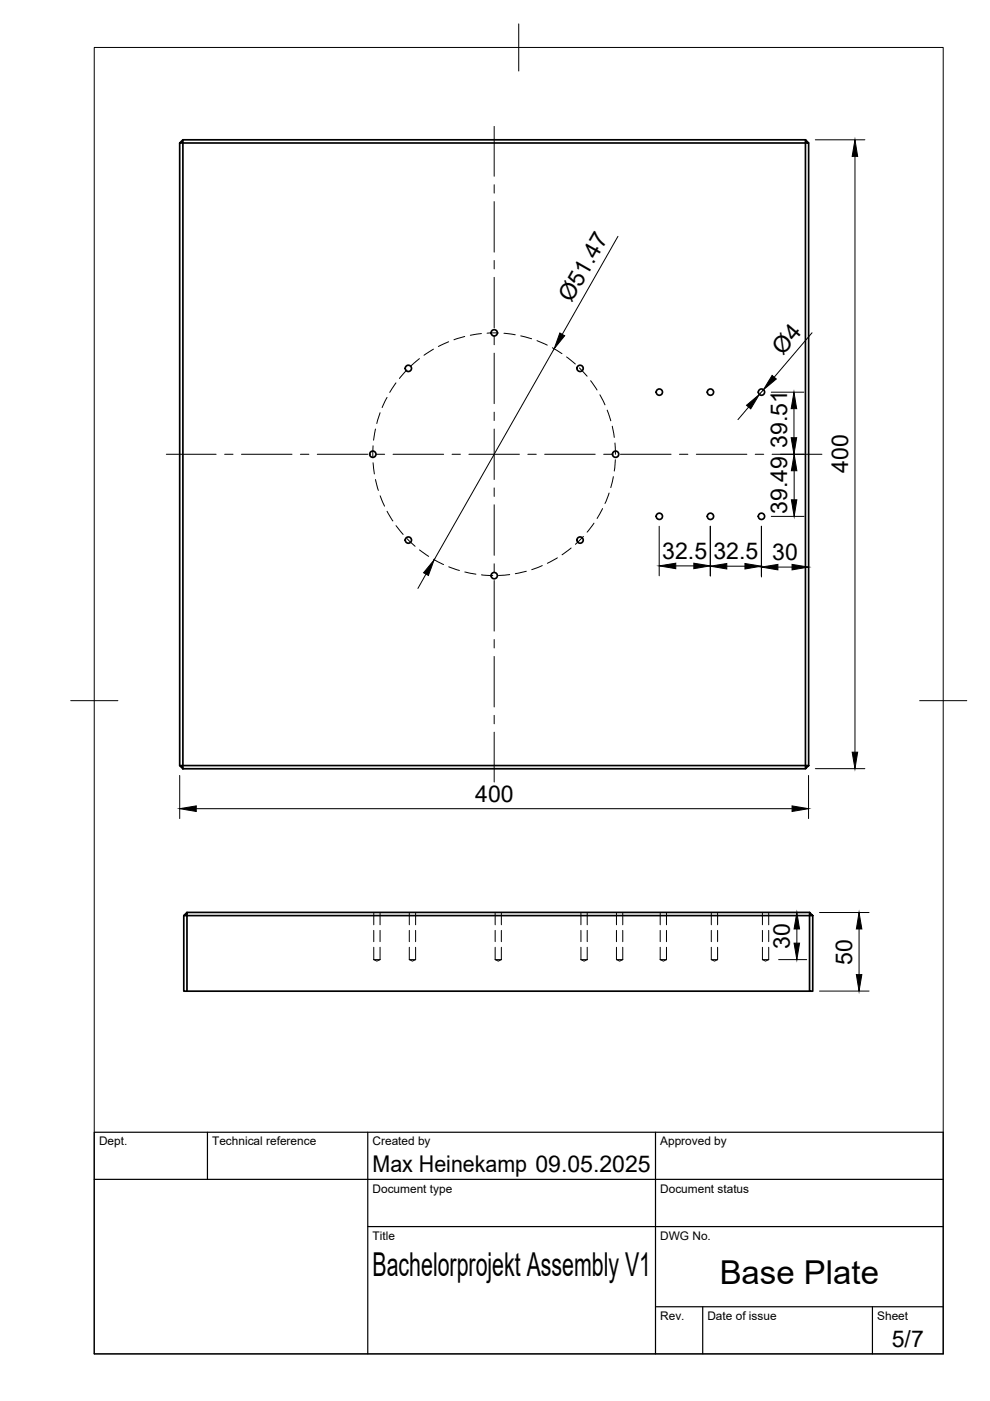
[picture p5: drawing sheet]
<svg xmlns="http://www.w3.org/2000/svg" width="210mm" height="297mm" viewBox="0 0 210 297" stroke-linecap="round" stroke-linejoin="round" font-family="sans-serif">
<!-- layer: Visible -->
<g fill="none" stroke="#000" stroke-width=".36">
<path d="M38.1 30.3l.7-.7v.7zM38.1 30.3v132M38.8 30.3h132v132h-132zM38.8 29.6h132M170.8 29.6l.6 .7h-.6zM171.4 30.3v132M38.1 162.3h.7v.7zM38.8 163h132M170.8 162.3h.6l-.6 .7zM39 194.1l.6-.7v.7zM39 194.1v16h.6v-16M39.6 194.1h132v16h.7v-16"/>
<path d="M39.6 193.4h132M171.6 193.4l.7 .7h-.7zM39.6 210.1h132"/>
<circle cx="86.6" cy="78.1" r=".67"/>
<circle cx="104.8" cy="70.6" r=".67"/>
<circle cx="123" cy="78.1" r=".67"/>
<circle cx="79" cy="96.3" r=".67"/>
<circle cx="130.5" cy="96.3" r=".67"/>
<circle cx="139.8" cy="83.1" r=".67"/>
<circle cx="150.6" cy="83.1" r=".67"/>
<circle cx="161.4" cy="83.1" r=".67"/>
<circle cx="86.6" cy="114.5" r=".67"/>
<circle cx="123" cy="114.5" r=".67"/>
<circle cx="139.8" cy="109.5" r=".67"/>
<circle cx="150.6" cy="109.5" r=".67"/>
<circle cx="161.4" cy="109.5" r=".67"/>
<circle cx="104.8" cy="122" r=".67"/>
</g>
<!-- layer: Hidden -->
<g fill="none" stroke="#000" stroke-width=".21">
<path d="M79.2 193.4v2.7M79.2 197.3v2.4M80.6 193.4v2.7M80.6 197.3v2.4M86.8 193.4v2.7M86.8 197.3v2.4M88.1 193.4v2.7M88.1 197.3v2.4M105 193.4v2.7M105 197.3v2.4M106.3 193.4v2.7M106.3 197.3v2.4"/>
<path d="M123.2 193.4v2.7M123.2 197.3v2.4M124.5 193.4v2.7M124.5 197.3v2.4M130.7 193.4v2.7M130.7 197.3v2.4M132 193.4v2.7M132 197.3v2.4M140 193.4v2.7M140 197.3v2.4M141.3 193.4v2.7M141.3 197.3v2.4"/>
<path d="M150.8 193.4v2.7M150.8 197.3v2.4M152.1 193.4v2.7M152.1 197.3v2.4M161.6 193.4v2.7M161.6 197.3v2.4M163 193.4v2.7M163 197.3v2.4M79.2 203.5h1.4M79.2 203.5l.7 .3 .7-.3M79.2 200.8v2.7M80.6 200.8v2.7"/>
<path d="M86.8 203.5h1.3M86.8 203.5l.6 .3 .7-.3M86.8 200.8v2.7M88.1 200.8v2.7M105 203.5h1.3M105 203.5l.6 .3 .7-.3M105 200.8v2.7M106.3 200.8v2.7M123.2 203.5h1.3M123.2 203.5l.6 .3 .7-.3M123.2 200.8v2.7M124.5 200.8v2.7"/>
<path d="M130.7 203.5h1.3M130.7 203.5l.7 .3 .6-.3M130.7 200.8v2.7M132 200.8v2.7M140 203.5h1.3M140 203.5l.7 .3 .6-.3M140 200.8v2.7M141.3 200.8v2.7M150.8 203.5h1.3M150.8 203.5l.7 .3 .6-.3M150.8 200.8v2.7M152.1 200.8v2.7"/>
<path d="M161.6 203.5h1.4M161.6 203.5l.7 .3 .7-.3M161.6 200.8v2.7M163 200.8v2.7"/>
</g>
<!-- layer: BORDER -->
<path d="M20 10.1h180v276.9h-180zM110 5.1v10M15 148.6h10M195 148.6h10" fill="none" stroke="#000" stroke-width=".21"/>
<!-- layer: TITLEBLOCK -->
<path d="M20 240.1h180v46.9h-180zM20 250h180M44 240.1v9.9M78 240.1v46.9M139 240.1v46.9M78 260.1h122M139 277.1h61M149 277.1v9.9M185 277.1v9.9" fill="none" stroke="#000" stroke-width=".25"/>
<!-- layer: FD_Dimensions -->
<g fill="none" stroke="#000" stroke-width=".21">
<path d="M172.9 29.6h10.5M181.3 33.2v126.3M131 50.1l-11.8 20.8M117.5 73.9l-25.4 44.8M172.2 70.6l-8.1 9.4M158.7 86.3l-2.2 2.7M161.9 82.6l-.9 1M163.5 83.1h6.9M165.5 96.3h5M168.3 86.6v6.2M168.4 99.8v6.2M139.8 111.6v10.5"/>
<path d="M143.3 120h3.8M150.6 111.6v10.5M161.4 111.6v10.7M163.5 109.5h7M171.4 118.1v.1M90.3 121.7l-1.7 3.1M154.1 120h3.8M164.9 120.2h3M38.1 164.4v9.2M41.6 171.5h126.3M171.4 164.4v9.2M172.9 163h10.5"/>
<path d="M165.1 193.5h5.9M169 197v3M173.8 193.5h10.5M182.1 197v9.6M165.1 203.5h5.9M173.8 210.1h10.5"/>
</g>
<g fill="#000" stroke="#000" stroke-width=".21">
<path d="M181.3 29.6l.5 3.6h-1.1zM118.7 70.6l1 .6-2.2 2.7zM163.7 79.6l.9 .8-2.7 2.2zM158.3 85.9l2.7-2.3-1.8 3.1zM168.3 83.1l.6 3.5h-1.2zM167.7 92.8h1.2l-.6 3.5zM168.4 96.3l.6 3.5h-1.2zM139.8 120l3.5-.6v1.2zM147.1 119.4l3.5 .6-3.5 .6zM150.6 120l3.5-.5v1.1zM157.9 119.5l3.5 .5-3.5 .6zM161.4 120.2l3.5-.5v1.1z"/>
<path d="M167.8 106h1.2l-.6 3.5zM167.9 119.7l3.5 .5-3.5 .6zM92.1 118.7l-1.3 3.3-1-.6zM180.7 159.5h1.1l-.5 3.5zM38.1 171.5l3.5-.6v1.1zM167.9 170.9l3.5 .6-3.5 .5zM169 193.5l.5 3.5h-1.1zM168.4 200h1.1l-.5 3.5zM182.1 193.5l.6 3.5h-1.1zM181.6 206.6h1.1l-.6 3.5z"/>
</g>
<!-- layer: Smart Centers -->
<g fill="none" stroke="#000" stroke-width=".21">
<path d="M104.8 26.8v10.6M104.8 39.2v1.7M104.8 42.7v10.8M104.8 55.2v1.8M104.8 58.8v10.7M104.8 71.3v1.8M104.8 74.9v10.7M35.3 96.3h10.5M47.6 96.3h1.8M51.2 96.3h10.7M63.7 96.3h1.8M67.3 96.3h10.7"/>
<path d="M79.8 96.3h1.8M83.3 96.3h10.8M95.8 96.3h1.8M99.4 96.3h10.7M104.8 87.4v1.8M104.8 91v10.7M111.9 96.3h1.8M115.5 96.3h10.7M128 96.3h1.8M131.6 96.3h10.7M144.1 96.3h1.7M147.6 96.3h10.7"/>
<path d="M160.1 96.3h1.8M163.7 96.3h10.6M104.8 103.4v1.8M104.8 107v10.7M104.8 119.5v1.8M104.8 123.1v10.7M104.8 135.6v1.8M104.8 139.2v10.7M104.8 151.7v1.8M104.8 155.2v10.6"/>
</g>
<!-- layer: Sketch2 -->
<g fill="none" stroke="#000" stroke-width=".21">
<path d="M86.3 78.5l-1.6 1.7M88.9 76l-1.8 1.6M91.9 74l-2 1.3M95.1 72.5l-2.2 1M98.5 71.3l-2.3 .7M102.1 70.7l-2.4 .4M105.7 70.6h-2.4M106.8 70.7l2.4 .3M110.4 71.2l2.3 .6M113.9 72.2l2.1 1M117.1 73.7l2 1.3M120.1 75.7l1.9 1.5"/>
<path d="M122.9 78l1.6 1.8M79.1 94.5v2.4M79.1 98.1l.3 2.4M79.6 91l-.4 2.3M80.6 87.5l-.7 2.3M82.1 84.3l-1.1 2.1M83.9 81.2l-1.3 2M125.2 80.7l1.4 2M127.2 83.7l1.1 2.1M128.7 87l.8 2.2M129.8 90.4l.4 2.3M130.4 93.9l.1 2.4"/>
<path d="M130.5 97.5l-.3 2.4M79.6 101.7l.6 2.3M80.6 105.1l.9 2.2M82.1 108.4l1.2 2.1M84 111.4l1.5 1.9M86.3 114.2l1.7 1.6M88.9 116.6l2 1.4M91.9 118.6l2.1 1.1M115 119.9l-2.3 .9M118.2 118.3l-2.1 1.1M121.1 116.2l-1.9 1.4M123.7 113.7l-1.7 1.7"/>
<path d="M125.9 110.9l-1.4 1.9M127.8 107.8l-1.2 2.1M129.1 104.5l-.8 2.3M130 101.1l-.5 2.3M95.1 120.2l2.3 .8M98.6 121.3l2.3 .4M102.1 121.9l2.4 .1M108.1 121.8l-2.4 .2M111.6 121.1l-2.3 .5"/>
</g>
<g font-size="7">
<text x="79" y="270.6">Bachelorprojekt Assembly V1</text>
<text x="152.6" y="272.3">Base Plate</text>
</g>
<g font-size="4.9">
<text x="121.2" y="64.3" transform="rotate(-60 121.2 64.3)">Ø51.47</text>
<text x="166" y="75.4" transform="rotate(-50 166 75.4)">Ø4</text>
<text x="166.9" y="95" transform="rotate(-90 166.9 95)">39.51</text>
<text x="179.8" y="100.3" transform="rotate(-90 179.8 100.3)">400</text>
<text x="166.9" y="109" transform="rotate(-90 166.9 109)">39.49</text>
<text x="140.4" y="118.5">32.5</text>
<text x="151.3" y="118.6">32.5</text>
<text x="163.7" y="118.8">30</text>
<text x="100.8" y="170">400</text>
<text x="167.5" y="201.2" transform="rotate(-90 167.5 201.2)">30</text>
<text x="180.7" y="204.5" transform="rotate(-90 180.7 204.5)">50</text>
<text x="79" y="248.5">Max Heinekamp 09.05.2025</text>
<text x="189.1" y="285.7">5/7</text>
</g>
<g font-size="2.5">
<text x="21" y="242.9">Dept.</text>
<text x="45" y="242.9">Technical reference</text>
<text x="79" y="242.9">Created by</text>
<text x="140" y="242.9">Approved by</text>
<text x="79" y="252.8">Document type</text>
<text x="140" y="252.8">Document status</text>
<text x="79" y="262.9">Title</text>
<text x="140" y="262.9">DWG No.</text>
<text x="140" y="279.9">Rev.</text>
<text x="150" y="279.9">Date of issue</text>
<text x="186" y="279.9">Sheet</text>
</g>
</svg>
